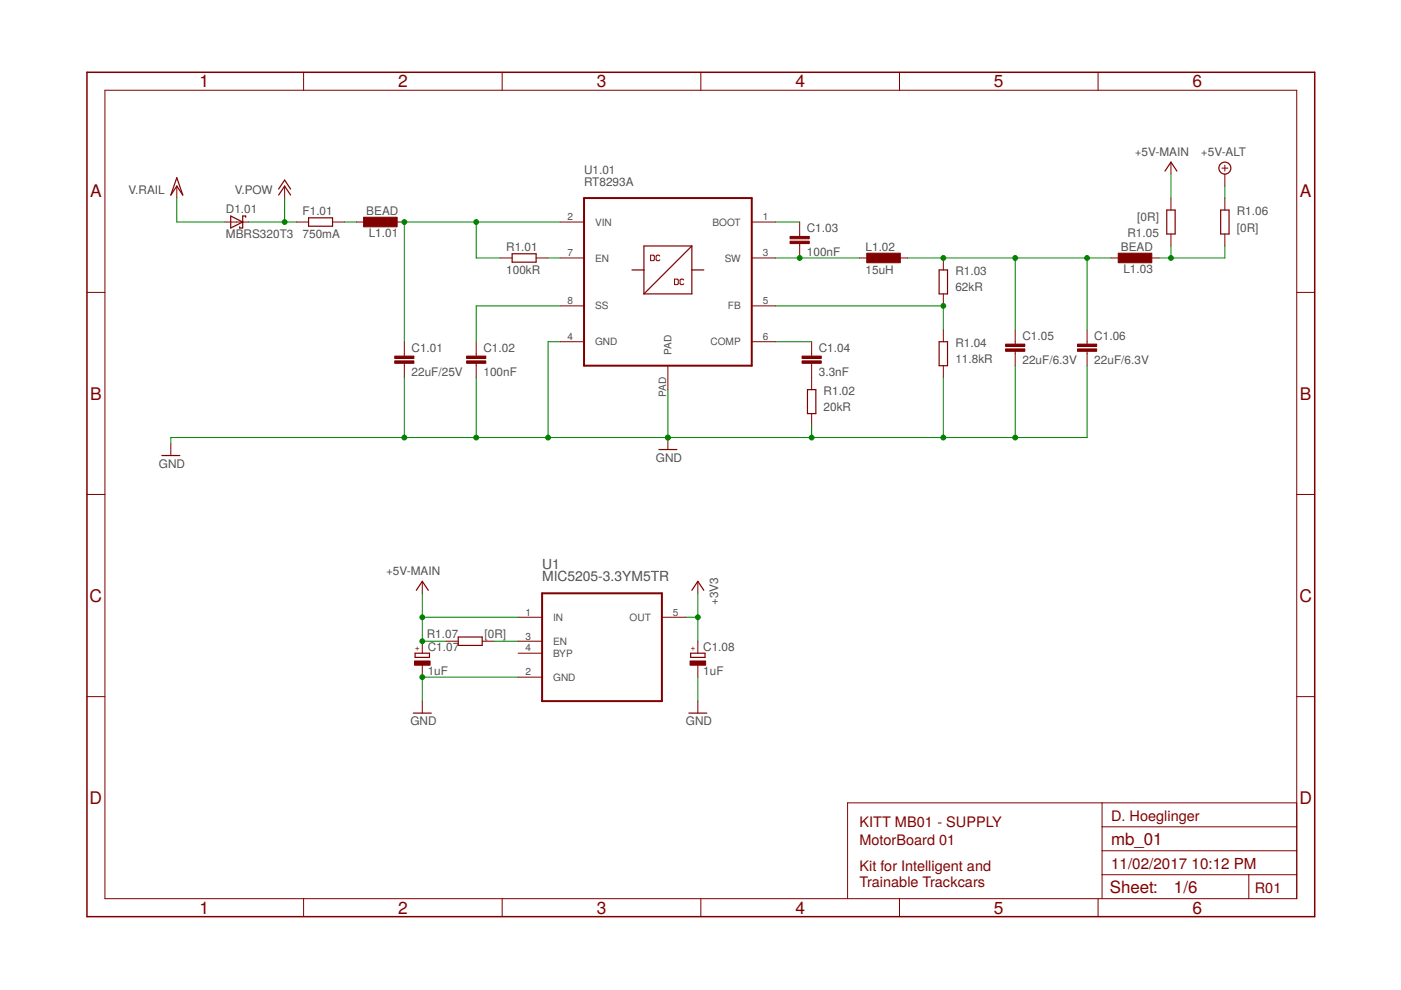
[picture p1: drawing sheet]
<svg xmlns="http://www.w3.org/2000/svg" width="297mm" height="210mm" viewBox="0 0 297 210" stroke-linecap="round" stroke-linejoin="round" font-family="sans-serif">
<g fill="none" stroke="#800000" stroke-width=".25">
<path d="M37.5 37.7l1.3 3.7-1.3-1.9-1.3 1.9zM247 36.3l1.3-1.9 1.2 1.9M48.9 45.8l2.6 1.3-2.6 1.2zM52.1 46.1v-.3h-.6v2.5h-.7v-.2M59.1 41.4l1.2-1.9 1.3 1.9M59.1 40.1l1.2-1.9 1.3 1.9M65.4 46.2h5.1v1.8h-5.1zM108.6 53.8h5.1v1.8h-5.1zM134 57.2h2.5M146.7 52.2h-10.2v10.1M146.7 52.2v10.1h-10.2M146.7 52.2l-10.2 10.1"/>
<path d="M146.7 57.2h2.5M199.1 57.2h1.8v5.1h-1.8zM247.4 44.5h1.8v5.1h-1.8zM258.8 44.5h1.8v5.1h-1.8zM199.1 72.5h1.8v5h-1.8zM34.3 96.6h3.8M139.7 95.3h3.8M171.2 82.6h1.8v5.1h-1.8zM88 138.5h3.1v.9h-3.1zM88.3 125.2l1.2-1.9 1.3 1.9M97.2 135.1h5v1.7h-5zM146.4 138.5h3.1v.9h-3.1z"/>
<path d="M146.7 125.2l1.3-1.9 1.2 1.9M87.6 151.2h3.8M146 151.2h3.9"/>
<circle cx="259.7" cy="35.6" r="1.27"/>
</g>
<g fill="none" stroke="#800000" stroke-width=".21">
<path d="M22.2 19.1h252.7v171.4h-252.7zM64.4 15.3v3.8M106.5 15.3v3.8M148.6 15.3v3.8M190.7 15.3v3.8M232.8 15.3v3.8M37.5 39.5v2.5M60.3 39.5v2.5M248.3 34.4v2.5M259.1 35.6h1.2M259.7 35v1.3M259.7 36.9v2.6"/>
<path d="M47.6 47.1h5.1M62.9 47.1h2.5M70.5 47.1h2.5M75.6 47.1h2.5M83.2 47.1h2.5M106 54.7h2.6M113.7 54.7h2.5M118.7 47.1h5.1M118.7 54.7h5.1M137.9 54.1h.6l.2 .2v.8l-.2 .2h-.6zM139.9 54.3l-.2-.2h-.4l-.2 .2v.8l.2 .2h.4l.2-.2M143 59.2h.6l.2 .2v.8l-.2 .1h-.6z"/>
<path d="M145 59.4l-.2-.2h-.4l-.2 .2v.8l.2 .1h.4l.2-.1M159.4 47.1h5.1M159.4 54.7h5.1M169.5 47.1v3M169.5 51.6v3.1M182.2 54.7h2.6M189.9 54.7h2.5M200 54.7v2.5M235.6 54.7h2.5M243.2 54.7h2.5M248.3 42v2.5M248.3 49.6v2.6"/>
<path d="M259.7 42v2.5M259.7 49.6v2.6M18.4 62h3.8M85.7 72.5v3M85.7 77v3.1M101 72.5v3M101 77v3.1M118.7 64.9h5.1M118.7 72.5h5.1M141.6 77.5v5.1M159.4 64.9h5.1M159.4 72.5h5.1"/>
<path d="M172.1 72.5v3M172.1 77v5.6M200 62.3v2.6M200 69.9v2.6M200 77.5v2.6M215.2 69.9v3.1M215.2 74.5v3M230.5 69.9v3.1M230.5 74.5v3M274.9 62h3.8M36.2 94v2.6M141.6 92.8v2.5"/>
<path d="M172.1 87.7v2.5M18.4 104.8h3.8M274.9 104.8h3.8M89.5 123.3v2.5M89.5 136v2.5M94.6 136h2.6M102.2 136h2.6M109.9 130.9h5M109.9 136h5M109.9 138.5h5M140.3 130.9h5.1M148 123.3v2.5"/>
<path d="M148 136v2.5M18.4 147.7h3.8M89.5 141v2.6M89.5 148.7v2.5M109.9 143.6h5M148 141v2.6M148 148.7v2.5M274.9 147.7h3.8M233.7 170.2v20.3M233.7 175.3h41.2M274.9 170.2h-95.2v20.3M64.4 190.5v3.9"/>
<path d="M106.5 190.5v3.9M148.6 190.5v3.9M190.7 190.5v3.9M232.8 190.5v3.9M233.7 185.5h41.2M233.7 180.4h41.2M264.8 185.5v5"/>
</g>
<g fill="#800000" stroke="#800000" stroke-width=".21">
<path d="M77.1 46.1h7.1v2h-7.1z"/>
<path d="M83.7 76.5h4.1v.5h-4.1z"/>
<path d="M83.7 75.5h4.1v.5h-4.1z"/>
<path d="M183.8 53.7h7.1v2h-7.1z"/>
<path d="M237.1 53.7h7.1v2h-7.1z"/>
<path d="M98.9 76.5h4.1v.5h-4.1z"/>
<path d="M98.9 75.5h4.1v.5h-4.1z"/>
<path d="M170.1 76.5h4v.5h-4z"/>
<path d="M170.1 75.5h4v.5h-4z"/>
<path d="M167.5 51.1h4.1v.5h-4.1z"/>
<path d="M167.5 50.1h4.1v.5h-4.1z"/>
<path d="M213.2 74h4.1v.5h-4.1z"/>
<path d="M213.2 73h4.1v.5h-4.1z"/>
<path d="M228.5 74h4v.5h-4z"/>
<path d="M228.5 73h4v.5h-4z"/>
<path d="M87.9 140.1h3.3v.9h-3.3z"/>
<path d="M146.3 140.1h3.3v.9h-3.3z"/>
</g>
<path d="M18.4 15.3h260.3v179.1h-260.3z" fill="none" stroke="#800000" stroke-width=".32"/>
<path d="M123.8 42h35.6v35.5h-35.6zM114.9 125.8h25.4v22.9h-25.4z" fill="none" stroke="#800000" stroke-width=".42"/>
<g fill="none" stroke="#008000" stroke-width=".21">
<path d="M248.3 36.9v5.1M259.7 39.5v2.5M37.5 42v5.1h10.1M52.7 47.1h10.2M60.3 42v5.1M73 47.1h2.6M101 47.1v7.6h5M116.2 54.7h2.5M118.7 47.1h-33v25.4M164.5 47.1h5M164.5 54.7h17.7M192.4 54.7h43.2"/>
<path d="M215.2 54.7v15.2M230.5 54.7v15.2M248.3 52.2v2.5M259.7 52.2v2.5h-14M118.7 72.5h-2.5v20.3M118.7 64.9h-17.7v7.6M164.5 72.5h7.6M164.5 64.9h35.5v5M215.2 77.5v15.3M230.5 77.5v15.3h-194.3v1.2M85.7 80.1v12.7M101 80.1v12.7"/>
<path d="M141.6 82.6v10.2M172.1 90.2v2.6M200 80.1v12.7M89.5 125.8v10.2h5.1M89.5 130.9h20.4M104.8 136h5.1M145.4 130.9h2.6M148 125.8v10.2M109.9 143.6h-20.4v5.1M148 143.6v5.1"/>
</g>
<g fill="#008000" stroke="#008000" stroke-width=".21">
<circle cx="141.6" cy="92.8" r=".51"/>
<circle cx="85.7" cy="92.8" r=".51"/>
<circle cx="116.2" cy="92.8" r=".51"/>
<circle cx="101" cy="92.8" r=".51"/>
<circle cx="172.1" cy="92.8" r=".51"/>
<circle cx="200" cy="92.8" r=".51"/>
<circle cx="215.2" cy="92.8" r=".51"/>
<circle cx="89.5" cy="143.6" r=".51"/>
<circle cx="85.7" cy="47.1" r=".51"/>
<circle cx="101" cy="47.1" r=".51"/>
<circle cx="60.3" cy="47.1" r=".51"/>
<circle cx="200" cy="64.9" r=".51"/>
<circle cx="200" cy="54.7" r=".51"/>
<circle cx="215.2" cy="54.7" r=".51"/>
<circle cx="230.5" cy="54.7" r=".51"/>
<circle cx="169.5" cy="54.7" r=".51"/>
<circle cx="248.3" cy="54.7" r=".51"/>
<circle cx="89.5" cy="130.9" r=".51"/>
<circle cx="89.5" cy="136" r=".51"/>
<circle cx="148" cy="130.9" r=".51"/>
</g>
<g font-size="3.7" fill="#800000">
<text x="42.3" y="18.5">1</text>
<text x="84.4" y="18.5">2</text>
<text x="126.5" y="18.5">3</text>
<text x="168.6" y="18.5">4</text>
<text x="210.7" y="18.5">5</text>
<text x="252.9" y="18.5">6</text>
<text x="19.1" y="41.9">A</text>
<text x="275.6" y="41.9">A</text>
<text x="19.1" y="84.7">B</text>
<text x="275.6" y="84.7">B</text>
<text x="19" y="127.6">C</text>
<text x="275.5" y="127.6">C</text>
<text x="19" y="170.4">D</text>
<text x="275.5" y="170.4">D</text>
<text x="42.3" y="193.7">1</text>
<text x="84.4" y="193.7">2</text>
<text x="126.5" y="193.7">3</text>
<text x="168.6" y="193.7">4</text>
<text x="210.7" y="193.7">5</text>
<text x="252.9" y="193.7">6</text>
</g>
<g font-size="3.6" fill="#800000">
<text x="235.6" y="179.1">mb_01</text>
<text x="235.3" y="189.4">Sheet:</text>
<text x="248.9" y="189.3">1/6</text>
</g>
<g font-size="3.2" fill="#800000">
<text x="235.6" y="184.2">11/02/2017</text>
<text x="252.6" y="184.2">10:12 PM</text>
</g>
<g font-size="3.1" fill="#800000">
<text x="182.2" y="175.3">KITT MB01 - SUPPLY</text>
<text x="182.2" y="179.1">MotorBoard 01</text>
<text x="235.6" y="174">D. Hoeglinger</text>
<text x="182.2" y="184.7">Kit for Intelligent and</text>
<text x="182.2" y="188">Trainable Trackcars</text>
<text x="266" y="189.3">R01</text>
</g>
<g font-size="2.9" fill="#505050">
<text x="114.9" y="123.3">MIC5205-3.3YM5TR</text>
<text x="114.9" y="120.7">U1</text>
</g>
<g font-size="2.5" fill="#505050">
<text x="240.6" y="33.1">+5V-MAIN</text>
<text x="254.6" y="33.1">+5V-ALT</text>
<text x="27.2" y="41.2">V.RAIL</text>
<text x="49.8" y="41.2">V.POW</text>
<text x="123.8" y="39.5">RT8293A</text>
<text x="123.8" y="36.9">U1.01</text>
<text x="47.9" y="45.2">D1.01</text>
<text x="64.1" y="45.6">F1.01</text>
<text x="77.6" y="45.5">BEAD</text>
<text x="241.1" y="46.8">[0R]</text>
<text x="262.2" y="45.6">R1.06</text>
<text x="47.9" y="50.5">MBRS320T3</text>
<text x="64.1" y="50.4">750mA</text>
<text x="78.2" y="50.3">L1.01</text>
<text x="107.3" y="53.2">R1.01</text>
<text x="171.1" y="49.2">C1.03</text>
<text x="183.5" y="53.2">L1.02</text>
<text x="237.6" y="53.2">BEAD</text>
<text x="239" y="50.3">R1.05</text>
<text x="262.2" y="49.1">[0R]</text>
<text x="107.3" y="58">100kR</text>
<text x="171.1" y="54.3">100nF</text>
<text x="183.5" y="58">15uH</text>
<text x="202.6" y="58.3">R1.03</text>
<text x="238.2" y="58">L1.03</text>
<text x="202.6" y="61.8">62kR</text>
<text x="87.3" y="74.6">C1.01</text>
<text x="102.5" y="74.6">C1.02</text>
<text x="173.6" y="74.6">C1.04</text>
<text x="202.6" y="77">11.8kR</text>
<text x="202.6" y="73.5">R1.04</text>
<text x="216.8" y="77.2">22uF/6.3V</text>
<text x="216.8" y="72.1">C1.05</text>
<text x="232" y="77.2">22uF/6.3V</text>
<text x="232" y="72.1">C1.06</text>
<text x="87.3" y="79.7">22uF/25V</text>
<text x="102.5" y="79.7">100nF</text>
<text x="173.6" y="79.7">3.3nF</text>
<text x="174.6" y="83.7">R1.02</text>
<text x="174.6" y="87.2">20kR</text>
<text x="33.7" y="99.1">GND</text>
<text x="139.1" y="97.9">GND</text>
<text x="81.9" y="122">+5V-MAIN</text>
<text x="152.3" y="128.3" transform="rotate(-90 152.3 128.3)">+3V3</text>
<text x="90.5" y="135.2">R1.07</text>
<text x="102.7" y="135.2">[0R]</text>
<text x="90.7" y="143.1">1uF</text>
<text x="90.7" y="138">C1.07</text>
<text x="149.1" y="143.1">1uF</text>
<text x="149.1" y="138">C1.08</text>
<text x="87" y="153.7">GND</text>
<text x="145.4" y="153.7">GND</text>
</g>
<g font-size="2.1" fill="#505050">
<text x="120.3" y="46.7">2</text>
<text x="126.2" y="47.8">VIN</text>
<text x="151.1" y="47.8">BOOT</text>
<text x="161.7" y="46.7">1</text>
<text x="120.3" y="54.3">7</text>
<text x="126.2" y="55.4">EN</text>
<text x="153.7" y="55.5">SW</text>
<text x="161.7" y="54.3">3</text>
<text x="120.3" y="64.5">8</text>
<text x="126.2" y="65.6">SS</text>
<text x="154.3" y="65.6">FB</text>
<text x="161.7" y="64.5">5</text>
<text x="120.3" y="72.1">4</text>
<text x="126.2" y="73.2">GND</text>
<text x="142.4" y="75.2" transform="rotate(-90 142.4 75.2)">PAD</text>
<text x="150.7" y="73.2">COMP</text>
<text x="161.7" y="72.1">6</text>
<text x="141.2" y="84.1" transform="rotate(-90 141.2 84.1)">PAD</text>
<text x="111.4" y="130.5">1</text>
<text x="117.3" y="131.6">IN</text>
<text x="133.5" y="131.6">OUT</text>
<text x="142.7" y="130.5">5</text>
<text x="111.4" y="135.6">3</text>
<text x="117.3" y="136.7">EN</text>
<text x="111.4" y="138.1">4</text>
<text x="111.4" y="143.2">2</text>
<text x="117.3" y="139.2">BYP</text>
<text x="117.3" y="144.3">GND</text>
</g>
<g font-size="1.8" fill="#800000">
<text x="89" y="138.1" transform="rotate(-90 89 138.1)">+</text>
<text x="147.4" y="138.1" transform="rotate(-90 147.4 138.1)">+</text>
</g>
</svg>
